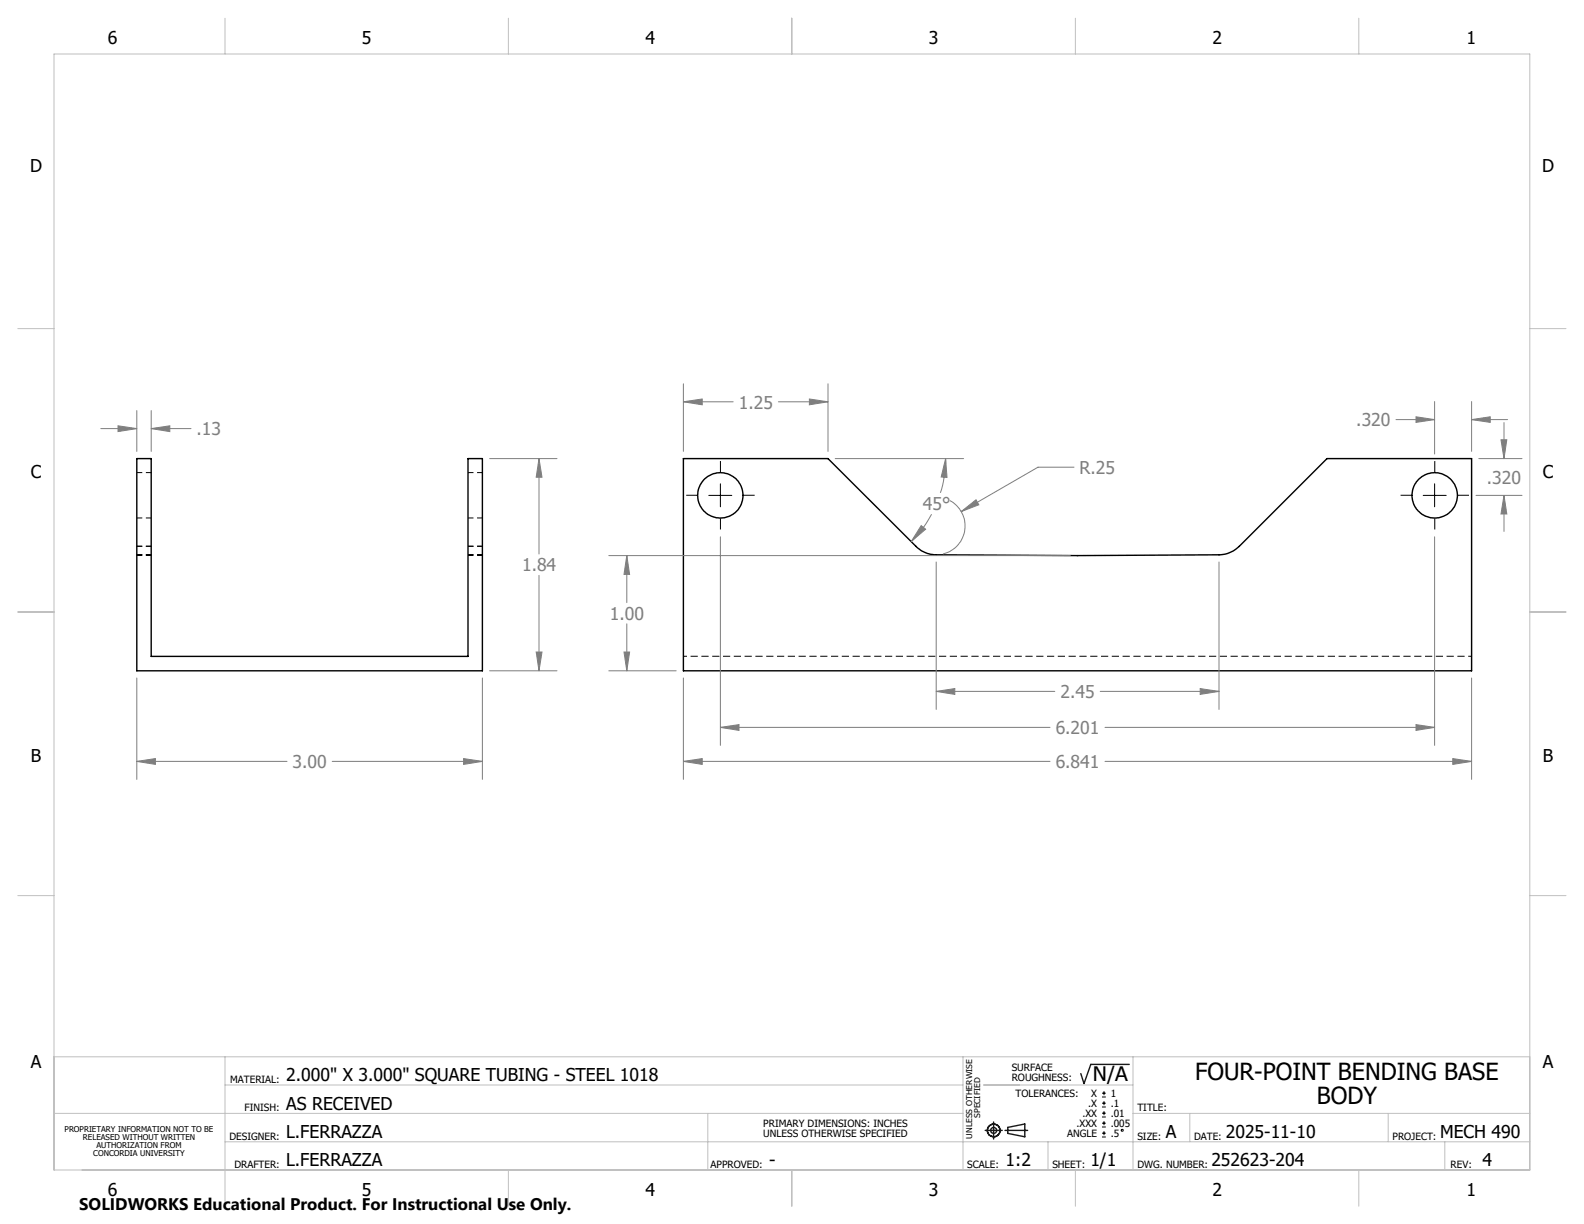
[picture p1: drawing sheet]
<svg xmlns="http://www.w3.org/2000/svg" width="279mm" height="216mm" viewBox="0 0 279 216" stroke-linecap="round" stroke-linejoin="round" font-family="sans-serif">
<g fill="none" stroke="#000" stroke-width=".18" stroke-dasharray="1.3 .6" stroke-dashoffset=".3" stroke-linecap="butt">
<path d="M24.1 97.8h2.6M24.1 98h2.6M24.1 96.4h2.6M24.1 91.4h2.6M26.7 96.4h-2.6M26.7 97.8h-2.6M26.7 83.4h-2.6M82.6 97.8h2.5M82.6 98h2.5M82.6 96.4h2.5M82.6 91.4h2.5M85.1 96.4h-2.5"/>
<path d="M85.1 97.8h-2.5M85.1 83.4h-2.5"/>
</g>
<g fill="none" stroke="#000" stroke-width=".25">
<path d="M24.1 80.9h2.6v34.9h55.8v-34.9h2.6v37.4h-61zM120.5 80.9h25.5l15.7 15.7 .9 .6 .9 .4 1.4 .3a2024.7 2024.7 0 0 0 50.6-.1l1.1-.2 .9-.4 1.1-.8 15.5-15.5h25.5v37.4h-139.1z"/>
<circle cx="127.1" cy="87.4" r="4"/>
<circle cx="253.1" cy="87.4" r="4"/>
</g>
<path d="M120.6 115.8h139" fill="none" stroke="#000" stroke-width=".18" stroke-dasharray="1.3 .6" stroke-dashoffset=".7" stroke-linecap="butt"/>
<g fill="none" stroke="#000" stroke-width=".18">
<path d="M125 87.4h4.1M127.1 85.3v4.1M251 87.4h4.1M253 85.3v4.1M194.4 193.5h.7M194.4 192.8h.7M194.4 195.3h.7M194.4 194.6h.7M194.4 197h.7M194.4 196.4h.7M194.4 198.8h.7M194.4 198.1h.7"/>
<path d="M194.4 199.9h.7M194.7 192.5v.7M194.7 194.2v.7M194.7 196v.7M194.7 197.8v.7M194.7 199.5v.7M194.4 200.6h.7"/>
<circle cx="197.9" cy="199.4" r=".17"/>
</g>
<g fill="none" stroke="#808080" stroke-width=".18">
<path d="M17.8 75.6h6.3M20.8 75.1l3.3 .5-3.3 .5zM24.1 72.4v7.2M26.7 75.6l3.3-.5v1zM26.7 72.4v7.2M26.7 75.6h7M120.5 70.9l3.4-.5v1zM120.5 67.7v11.9M120.5 70.9h8.8M137.3 70.9h8.7M142.8 70.4l3.2 .5-3.2 .5zM146 67.7v11.9"/>
<path d="M246.2 74h6.8M249.8 73.5l3.2 .5-3.2 .5zM253 70.8v9.3M259.6 74l3.3-.5v1zM259.6 70.8v8.8M259.6 74h6.3M264.8 77.6h1l-.5 3.3zM265.3 74.5v6.4M86.4 80.9h11.8M95.1 80.9l.5 3.3h-1zM95.1 80.9v16.8M107.4 98h81.4"/>
<path d="M110.6 98l.5 3.3h-1zM110.6 98v8.3M127.1 94.7v36.8M147.3 80.9h22.7M162.5 92.7l.8 .6-2.6 2.2zM164.3 90.7a19 19 0 0 1-3.6 4.8M165.1 99.1v26M166.8 80.9l.2 3.3-1-.1zM166.8 80.9a19.8 19.8 0 0 1-.9 6M167.5 88.3a5.1 5.1 0 0 1 2.7 5.1 5.1 5.1 0 0 1-3.9 4.3M169.5 90.2l2.7-2 .4 .8zM189.4 82.4h-6.3l-13.6 7.8"/>
<path d="M215 99.1v26M253 94.7v36.8M260.3 87.4h8.2M260.8 80.9h7.7M265.3 87.4l.5 3.3h-1zM265.3 87.4v6.3M24.1 119.6v17.9M85.1 119.6v17.9M86.4 118.3h11.8M94.6 115h1l-.5 3.3zM95.1 101.5v16.8M107.4 118.3h11.9"/>
<path d="M110.1 115h1l-.5 3.3zM110.6 110v8.3M120.5 119.6v17.9M259.6 119.6v17.9M24.1 134.3l3.3-.5v1zM24.1 134.3h26.5M58.6 134.3h26.5M81.8 133.8l3.3 .5-3.3 .5zM120.5 134.3l3.4-.5v1zM120.5 134.3h64.7M127.1 128.3l3.3-.5v1zM127.1 128.3h58.1"/>
<path d="M165.1 122l3.3-.5v1zM165.1 122h21M194.1 122h20.9M194.9 134.3h64.7M194.9 128.3h58.1M211.7 121.5l3.3 .5-3.3 .5zM249.8 127.8l3.2 .5-3.2 .5zM256.3 133.8l3.3 .5-3.3 .5z"/>
</g>
<g fill="none" stroke="#191924" stroke-width=".25">
<path d="M173.8 199.4h3M175.3 197.9v3M177.3 199.4h4M177.8 198.9l3-.6v2.2l-3-.6zM199.2 187.7h-6.8l-1.2 3.4-.6-1.7"/>
<circle cx="175.3" cy="199.4" r="1.11"/>
<circle cx="175.3" cy="199.4" r=".52"/>
</g>
<path d="M123 87.4h-2M127.1 83.3v-2M127.1 91.4v2M131.1 87.4h2M249 87.4h-2M253.1 83.3v-2M253.1 91.4v2M257.1 87.4h2" fill="none" stroke="#000" stroke-width=".18" stroke-dasharray="15.2 1.3 1.3 1.3" stroke-linecap="butt"/>
<g fill="none" stroke="#c0c0c0" stroke-width=".18">
<path d="M9.5 9.5h260.3v196.9h-260.3zM39.7 3.2v6.3M89.7 3.2v6.3M139.7 3.2v6.4M189.7 3.2v6.3M239.7 3.2v6.3M3.1 58h6.4M269.8 58h6.4M3.1 107.9h6.4M269.8 107.9h6.4M3.1 158h6.4M269.8 158h6.4"/>
<path d="M9.5 186.4h260.3M9.5 196.4h160.4M39.7 186.4v26.4M39.7 191.4h130.2M124.8 196.4v10M169.9 186.4v20M173.5 191.4h26.3M199.8 196.4h70M199.8 186.4v20M209.9 196.4v5M244.9 196.4v5M39.7 201.4h230.1"/>
<path d="M89.7 206.4v6.4M139.7 206.4v6.4M184.9 201.4v5M189.7 206.4v6.4M239.7 206.4v6.4M254.8 201.4v5"/>
</g>
<path d="M24.1 134.3l3.3-.5v1zM81.8 133.8l3.3 .5-3.3 .5zM94.6 115h1l-.5 3.3zM95.1 80.9l.5 3.3h-1zM26.7 75.6l3.3-.5v1zM20.8 75.1l3.3 .5-3.3 .5zM162.5 92.7l.8 .6-2.6 2.2zM166.8 80.9l.2 3.3-1-.1zM120.5 134.3l3.4-.5v1zM256.3 133.8l3.3 .5-3.3 .5zM120.5 70.9l3.4-.5v1zM142.8 70.4l3.2 .5-3.2 .5zM127.1 128.3l3.3-.5v1zM249.8 127.8l3.2 .5-3.2 .5zM249.8 73.5l3.2 .5-3.2 .5zM259.6 74l3.3-.5v1zM265.3 87.4l.5 3.3h-1zM264.8 77.6h1l-.5 3.3zM169.5 90.2l3.1-1.2-.4-.8zM110.6 98l.5 3.3h-1zM110.1 115h1l-.5 3.3zM165.1 122l3.3-.5v1zM211.7 121.5l3.3 .5-3.3 .5z" fill="#808080"/>
<g font-size="4.2">
<text x="210.8" y="190.5">FOUR-POINT BENDING BASE</text>
<text x="232.3" y="194.7">BODY</text>
</g>
<text font-size="3.5" x="192.8" y="190.6">N/A</text>
<g font-size="3.1">
<text x="19" y="7.8">6</text>
<text x="63.9" y="7.8">5</text>
<text x="113.9" y="7.8">4</text>
<text x="163.9" y="7.8">3</text>
<text x="213.8" y="7.8">2</text>
<text x="258.7" y="7.8">1</text>
<text x="5.3" y="30.4">D</text>
<text x="272" y="30.4">D</text>
<text x="5.4" y="84.4">C</text>
<text x="272.1" y="84.4">C</text>
<text x="5.4" y="134.4">B</text>
<text x="272.1" y="134.4">B</text>
<text x="5.4" y="188.4">A</text>
<text x="50.5" y="190.7">2.000&quot; X 3.000&quot; SQUARE TUBING - STEEL 1018</text>
<text x="272.1" y="188.4">A</text>
<text x="50.5" y="195.7">AS RECEIVED</text>
<text x="50.5" y="200.7">L.FERRAZZA</text>
<text x="205.7" y="200.7">A</text>
<text x="216.2" y="200.7">2025-11-10</text>
<text x="254" y="200.7">MECH 490</text>
<text x="50.5" y="205.7">L.FERRAZZA</text>
<text x="135.7" y="205.7">-</text>
<text x="177.4" y="205.7">1:2</text>
<text x="192.3" y="205.7">1/1</text>
<text x="213.7" y="205.7">252623-204</text>
<text x="261.5" y="205.7">4</text>
<text x="19" y="211">6</text>
<text x="63.9" y="211">5</text>
<text x="113.9" y="211">4</text>
<text x="163.9" y="211">3</text>
<text x="213.8" y="211">2</text>
<text x="258.7" y="211">1</text>
</g>
<g font-size="3.1" fill="#808080">
<text x="34.7" y="76.8">.13</text>
<text x="130.3" y="72.1">1.25</text>
<text x="239.2" y="75.2">.320</text>
<text x="190.4" y="83.6">R.25</text>
<text x="262.3" y="85.3">.320</text>
<text x="162.8" y="90">45°</text>
<text x="92.1" y="100.8">1.84</text>
<text x="107.6" y="109.4">1.00</text>
<text x="187.1" y="123.2">2.45</text>
<text x="186.2" y="129.5">6.201</text>
<text x="51.6" y="135.5">3.00</text>
<text x="186.2" y="135.5">6.841</text>
</g>
<text font-size="3" x="14" y="213.5">SOLIDWORKS Educational Product. For Instructional Use Only.</text>
<g font-size="1.8">
<text x="40.6" y="191">MATERIAL:</text>
<text x="178.5" y="189">SURFACE</text>
<text x="178.5" y="190.8">ROUGHNESS:</text>
<text x="43.1" y="196">FINISH:</text>
<text x="179.1" y="193.5">TOLERANCES:</text>
<text x="190.9" y="197">.XX</text>
<text x="191.9" y="195.3">.X</text>
<text x="192.5" y="193.5">X</text>
<text x="195.9" y="193.5">1</text>
<text x="195.9" y="195.3">.1</text>
<text x="195.9" y="197">.01</text>
<text x="200.6" y="196">TITLE:</text>
<text x="40.5" y="201">DESIGNER:</text>
<text x="134.6" y="198.8">PRIMARY DIMENSIONS: INCHES</text>
<text x="134.6" y="200.5">UNLESS OTHERWISE SPECIFIED</text>
<text x="188.2" y="200.6">ANGLE</text>
<text x="189.9" y="198.8">.XXX</text>
<text x="195.9" y="198.8">.005</text>
<text x="195.9" y="200.6">.5</text>
<text x="200.6" y="201">SIZE:</text>
<text x="210.6" y="201">DATE:</text>
<text x="245.6" y="201">PROJECT:</text>
<text x="41.3" y="206">DRAFTER:</text>
<text x="125.3" y="206">APPROVED:</text>
<text x="170.6" y="206">SCALE:</text>
<text x="185.6" y="206">SHEET:</text>
<text x="200.6" y="206">DWG. NUMBER:</text>
<text x="255.9" y="206">REV:</text>
</g>
<g font-size="1.4">
<text x="172.9" y="197.2" transform="rotate(-90 172.9 197.2)">SPECIFIED</text>
<text x="11.4" y="199.7">PROPRIETARY INFORMATION NOT TO BE</text>
<text x="14.6" y="201.1">RELEASED WITHOUT WRITTEN</text>
<text x="16.5" y="203.9">CONCORDIA UNIVERSITY</text>
<text x="17" y="202.5">AUTHORIZATION FROM</text>
<text x="171.5" y="200.8" transform="rotate(-90 171.5 200.8)">UNLESS OTHERWISE</text>
</g>
</svg>
